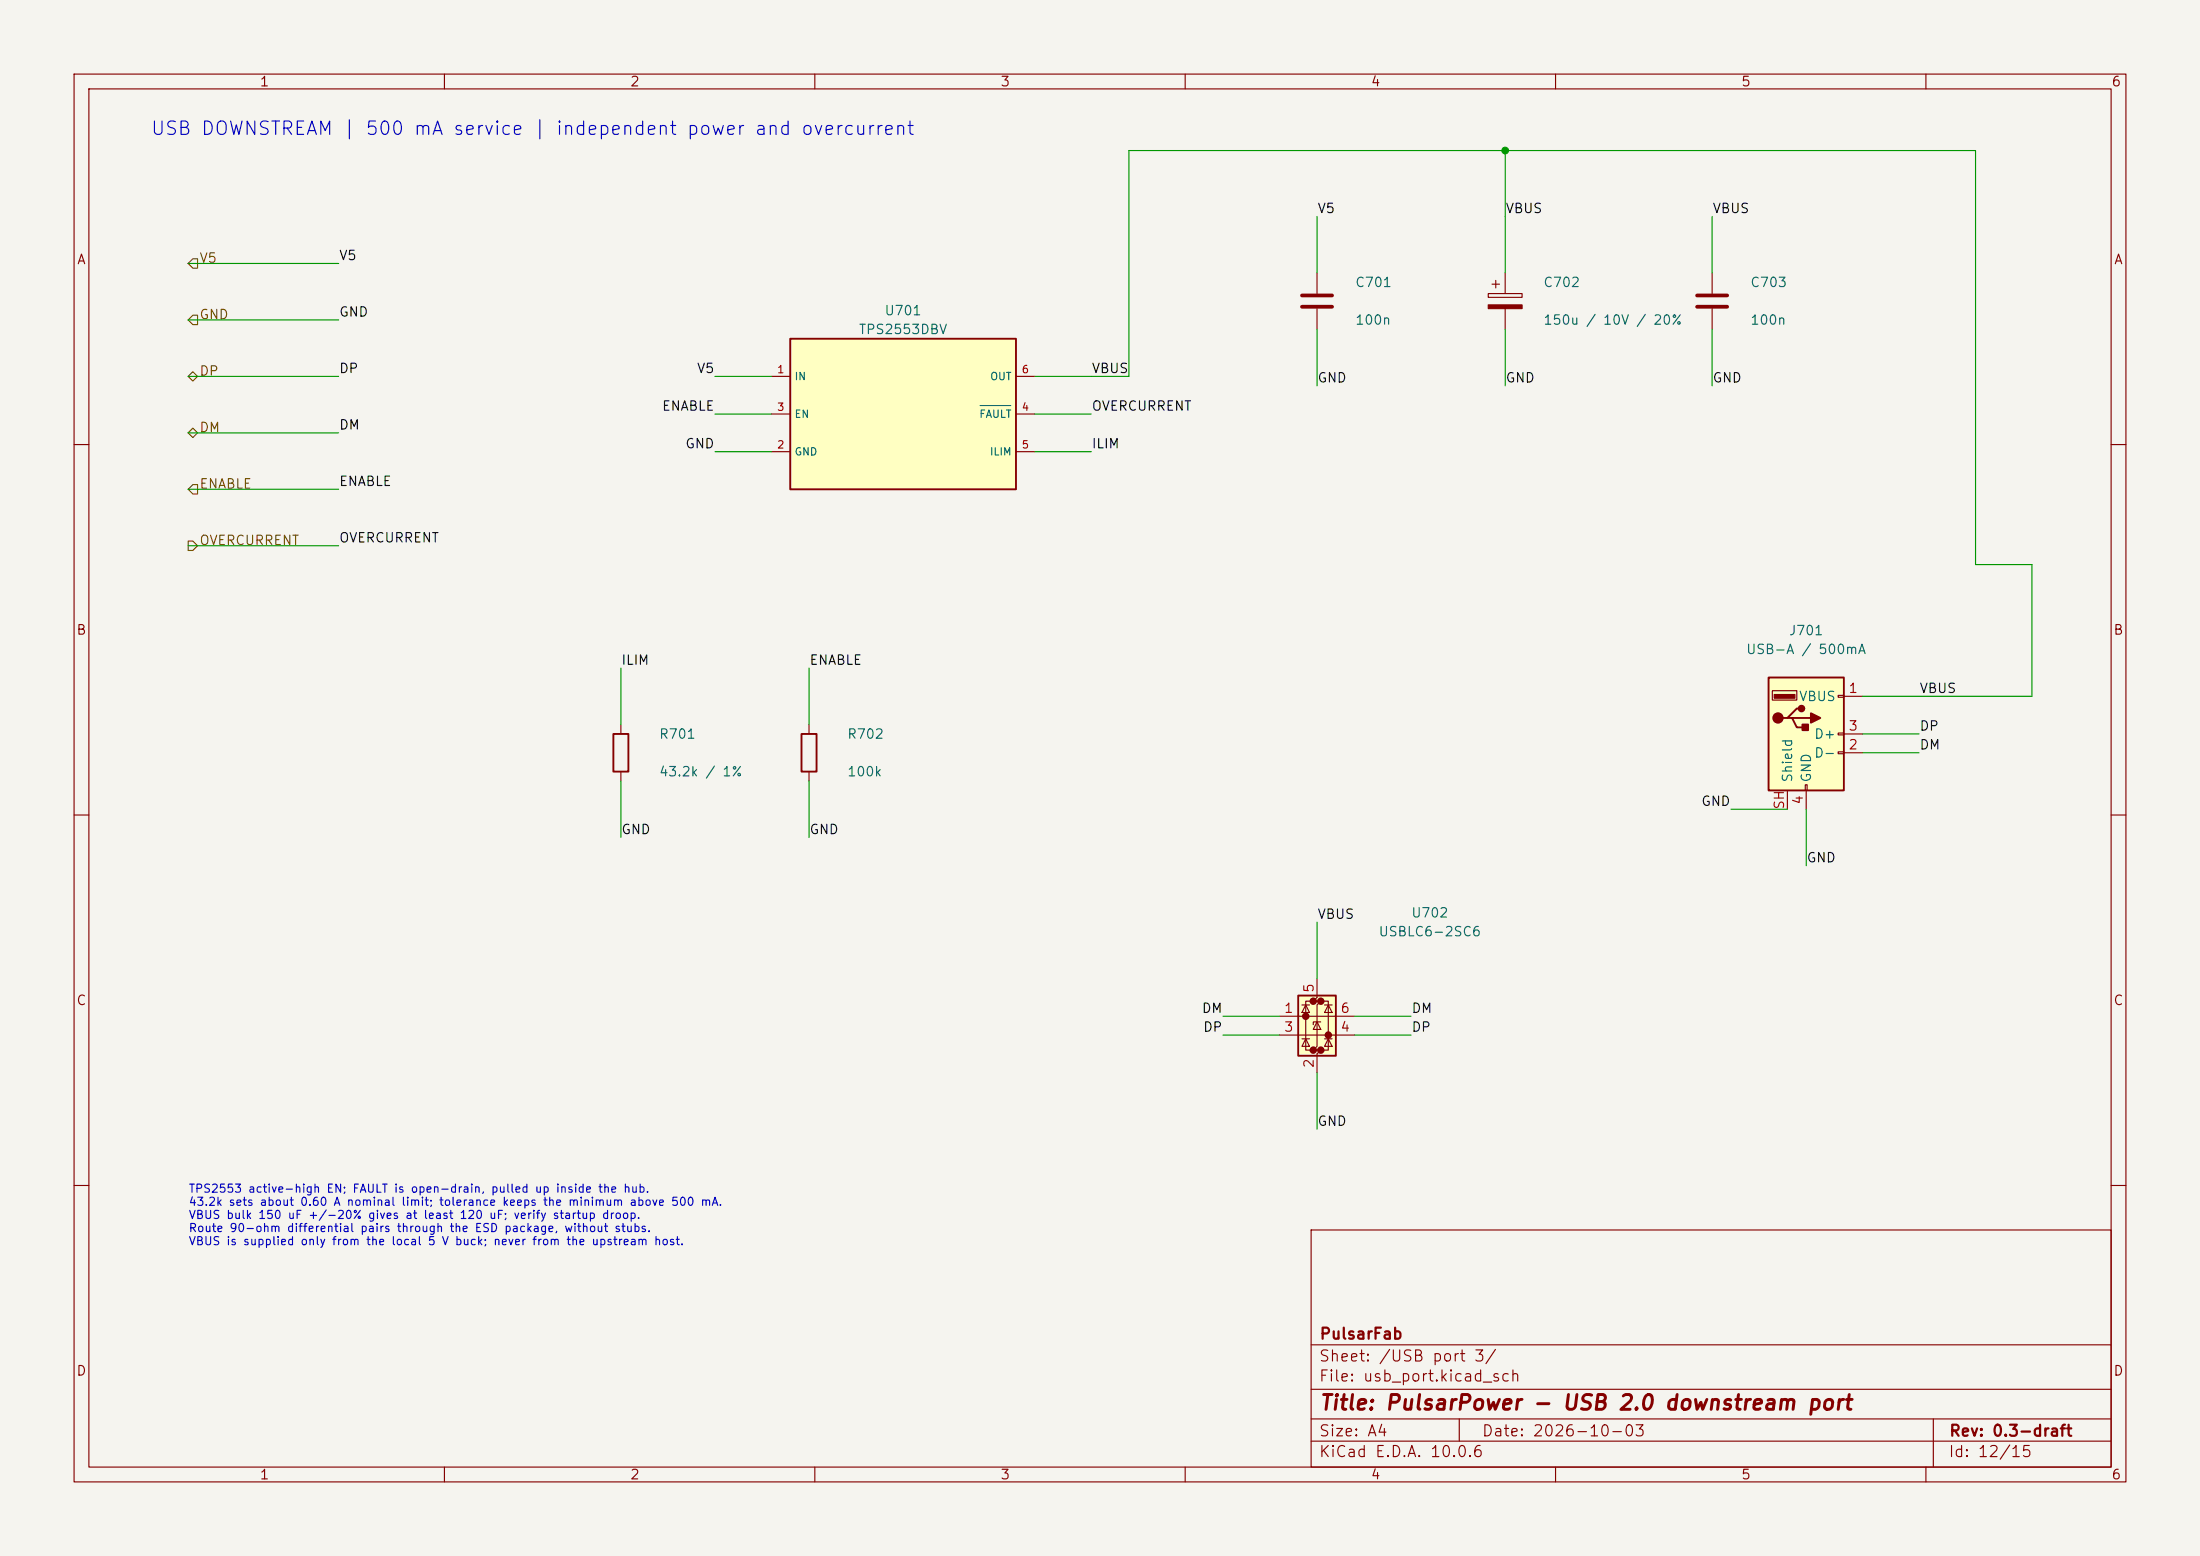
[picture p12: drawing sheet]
<svg xmlns="http://www.w3.org/2000/svg" width="297mm" height="210mm" viewBox="0 0 297 210" stroke-linecap="round" stroke-linejoin="round" font-family="sans-serif">
<path d="M0 0h297v210h-297z" fill="#f5f4ef" stroke="#f5f4ef" stroke-width=".14"/>
<g fill="none" stroke="#840000" stroke-width=".15">
<path d="M10 10h277v190h-277zM12 12h273v186h-273zM60 10v2M110 10v2M160 10v2M210 10v2M260 10v2M10 60h2M285 60h2M10 110h2M285 110h2M10 160h2"/>
<path d="M177 166h108v32h-108zM285 160h2M60 198v2M110 198v2M160 198v2M177 194.5h108M177 191.5h108M177 187.5h108M177 181.5h108M197 191.5v3M210 198v2M260 198v2"/>
<path d="M261 191.5v6.5"/>
</g>
<path d="M106.7 45.7h30.5v20.3h-30.5z" fill="#ffffc2"/>
<path d="M106.7 45.7h30.5v20.3h-30.5z" fill="none" stroke="#840000" stroke-width=".25"/>
<g fill="none" stroke="#840000" stroke-width=".15">
<path d="M177.8 36.8v2.8M200.9 39.6h4.6v.5h-4.6zM201.4 38.4h1M201.9 37.8v1.1M203.2 36.8v2.8M104.1 50.8h2.6M104.1 55.9h2.6M137.2 50.8h2.5M137.2 55.9h2.5M177.8 41.7v2.8M203.2 41.7v2.8M104.1 61h2.6"/>
<path d="M137.2 61h2.5"/>
</g>
<path d="M132.3 54.7h4.2" fill="none" stroke="#006464" stroke-width=".15"/>
<path d="M200.9 41.1h4.6v.6h-4.6z" fill="#840000" stroke="#840000" stroke-width=".15"/>
<path d="M175.8 39.9h4M175.8 41.4h4" fill="none" stroke="#840000" stroke-width=".51"/>
<path d="M175.3 134.4h5v8.1h-5z" fill="#ffffc2"/>
<g fill="#840000" stroke="#840000" stroke-width=".51">
<circle cx="176.3" cy="137.2" r=".25"/>
<circle cx="177.3" cy="135.1" r=".25"/>
<circle cx="177.3" cy="141.7" r=".25"/>
<circle cx="178.3" cy="135.1" r=".25"/>
<circle cx="178.3" cy="141.7" r=".25"/>
<circle cx="179.3" cy="139.7" r=".25"/>
</g>
<g fill="none" stroke="#840000" stroke-width=".15">
<path d="M172.7 137.2h10.2M172.7 139.7h10.2M175.8 135.6h1M176.3 135.6l.5 1.1h-1zM177.3 135.1h-1v6.6h1M177.8 132.1v2.5l-.5 .5h1l-.5 .5v5.6l-.5 .5h1l-.5 .5v2.6M177.8 137.9l.5 1h-1zM178.3 137.9h-1v.4M178.3 135.1h1v6.6h-1M178.8 135.6h1M179.3 135.6l.5 1.1h-1zM175.8 140.2h1"/>
<path d="M176.3 140.2l.5 1h-1zM178.8 140.2h1M179.3 140.2l.5 1h-1z"/>
</g>
<path d="M175.3 134.4h5v8.1h-5z" fill="none" stroke="#840000" stroke-width=".25"/>
<path d="M238.8 91.4h10.1v15.3h-10.1z" fill="#ffffc2"/>
<path d="M82.8 99.1h2v5h-2zM108.2 99.1h2v5h-2zM238.8 91.4h10.1v15.3h-10.1zM241.3 96.9h.6l.7 1.3h1.2M241.9 96.9h2.6M243.2 95.6h-.6l-1.3 1.3h-.6" fill="none" stroke="#840000" stroke-width=".25"/>
<g fill="#840000" stroke="#840000" stroke-width=".25">
<path d="M243.3 97.8h.8v.8h-.8z"/>
<path d="M244.5 96.3l1.2 .6-1.2 .6z"/>
<circle cx="240" cy="96.9" r=".63"/>
<circle cx="243.2" cy="95.6" r=".38"/>
</g>
<path d="M239.5 93.7h2.8v.5h-2.8z" fill="#840000" stroke="#840000" stroke-width=".15"/>
<g fill="none" stroke="#840000" stroke-width=".15">
<path d="M231.1 36.8v2.8M231.1 41.7v2.8M83.8 97.8v1.3M109.2 97.8v1.3M239.3 93.2h3.3v1.3h-3.3zM248.2 93.9h.7v.2h-.7zM248.2 98.9h.7v.3h-.7zM248.9 94h2.6M248.9 99.1h2.6M83.8 104.1v1.3M109.2 104.1v1.3M241.3 106.7v2.5"/>
<path d="M243.7 105.9h.3v.8h-.3zM243.8 106.7v2.5M248.2 101.5h.7v.2h-.7zM248.9 101.6h2.6"/>
</g>
<path d="M229.1 39.9h4.1M229.1 41.4h4.1" fill="none" stroke="#840000" stroke-width=".51"/>
<path d="M25.4 35.6l.6-.7h.7v1.3h-.7zM25.4 50.8l.6-.6 .7 .6-.7 .6zM25.4 58.4l.6-.6 .7 .6-.7 .7zM26 42.5h.7v1.3h-.7l-.6-.6zM25.4 73h.6l.7 .7-.7 .6h-.6zM26 65.4h.7v1.3h-.7l-.6-.7z" fill="none" stroke="#725600" stroke-width=".15"/>
<g fill="none" stroke="#009600" stroke-width=".15">
<path d="M25.4 35.6h20.3M177.8 29.2v7.6M203.2 20.3v16.5M231.1 29.2v7.6M25.4 50.8h20.3M25.4 43.2h20.3M25.4 58.4h20.3M96.5 50.8h7.6M96.5 55.9h7.6M139.7 50.8h12.7v-30.5h114.3v55.9h7.6v17.8h-22.8M139.7 55.9h7.6M177.8 44.5v7.6"/>
<path d="M203.2 44.5v7.6M231.1 44.5v7.6M25.4 66h20.3M25.4 73.7h20.3M96.5 61h7.6M139.7 61h7.6M83.8 90.2v7.6M109.2 90.2v7.6M251.5 99.1h7.6M83.8 105.4v7.6M109.2 105.4v7.6M233.7 109.2h7.6"/>
<path d="M243.8 109.2v7.6M251.5 101.6h7.6M165.1 139.7h7.6M165.1 137.2h7.6M177.8 124.5v7.6M182.9 139.7h7.6M182.9 137.2h7.6M177.8 144.8v7.6"/>
</g>
<circle cx="203.2" cy="20.3" r=".46" fill="#009600" stroke="#009600" stroke-width=".14"/>
<text font-size="2" fill="#840000" x="178" y="190.8">Title: PulsarPower - USB 2.0 downstream port</text>
<text font-size="1.8" fill="#0000c2" x="20.2" y="18.7">USB DOWNSTREAM | 500 mA service | independent power and overcurrent</text>
<g font-size="1.5" fill="#840000">
<text x="178" y="184.1">Sheet: /USB port 3/</text>
<text x="178" y="181.1">PulsarFab</text>
<text x="178" y="186.8">File: usb_port.kicad_sch</text>
<text x="178" y="197">KiCad E.D.A. 10.0.6</text>
<text x="178" y="194.2">Size: A4</text>
<text x="200" y="194.2">Date: 2026-10-03</text>
<text x="263" y="197">Id: 12/15</text>
<text x="263" y="194.2">Rev: 0.3-draft</text>
</g>
<g font-size="1.3" fill="#840000">
<text x="35" y="12">1</text>
<text x="85" y="12">2</text>
<text x="135" y="12">3</text>
<text x="185" y="12">4</text>
<text x="235" y="12">5</text>
<text x="285" y="12">6</text>
<text x="10.3" y="36">A</text>
<text x="285.3" y="36">A</text>
<text x="10.2" y="86">B</text>
<text x="285.2" y="86">B</text>
<text x="10.2" y="136">C</text>
<text x="285.2" y="136">C</text>
<text x="10.2" y="186">D</text>
<text x="285.2" y="186">D</text>
<text x="35" y="200">1</text>
<text x="85" y="200">2</text>
<text x="135" y="200">3</text>
<text x="185" y="200">4</text>
<text x="235" y="200">5</text>
<text x="285" y="200">6</text>
</g>
<g font-size="1.3" fill="#0f0f0f">
<text x="177.8" y="29.1">V5</text>
<text x="203.2" y="29.1">VBUS</text>
<text x="231.1" y="29.1">VBUS</text>
<text x="45.7" y="35.4">V5</text>
<text x="45.7" y="43.1">GND</text>
<text x="45.7" y="50.7">DP</text>
<text x="94" y="50.7">V5</text>
<text x="147.3" y="50.7">VBUS</text>
<text x="177.8" y="51.9">GND</text>
<text x="203.2" y="51.9">GND</text>
<text x="231.1" y="51.9">GND</text>
<text x="45.7" y="58.3">DM</text>
<text x="89.3" y="55.8">ENABLE</text>
<text x="147.3" y="55.8">OVERCURRENT</text>
<text x="45.7" y="65.9">ENABLE</text>
<text x="92.4" y="60.8">GND</text>
<text x="147.3" y="60.8">ILIM</text>
<text x="45.7" y="73.5">OVERCURRENT</text>
<text x="83.8" y="90">ILIM</text>
<text x="109.2" y="90">ENABLE</text>
<text x="259.1" y="93.9">VBUS</text>
<text x="259.1" y="98.9">DP</text>
<text x="259.1" y="101.5">DM</text>
<text x="83.8" y="112.9">GND</text>
<text x="109.2" y="112.9">GND</text>
<text x="229.6" y="109.1">GND</text>
<text x="243.8" y="116.7">GND</text>
<text x="177.8" y="124.3">VBUS</text>
<text x="162.2" y="137">DM</text>
<text x="190.5" y="137">DM</text>
<text x="162.3" y="139.6">DP</text>
<text x="190.5" y="139.6">DP</text>
<text x="177.8" y="152.3">GND</text>
</g>
<g font-size="1.3" fill="#725600">
<text x="26.8" y="35.8">V5</text>
<text x="26.8" y="43.4">GND</text>
<text x="26.8" y="51">DP</text>
<text x="26.8" y="58.6">DM</text>
<text x="26.8" y="66.3">ENABLE</text>
<text x="26.8" y="73.9">OVERCURRENT</text>
</g>
<g font-size="1.3" fill="#006464">
<text x="182.9" y="39.1">C701</text>
<text x="208.3" y="39.1">C702</text>
<text x="236.2" y="39.1">C703</text>
<text x="115.8" y="45.4">TPS2553DBV</text>
<text x="119.3" y="42.9">U701</text>
<text x="182.9" y="44.1">100n</text>
<text x="208.3" y="44.1">150u / 10V / 20%</text>
<text x="236.2" y="44.1">100n</text>
<text x="235.6" y="88.6">USB-A / 500mA</text>
<text x="241.4" y="86.1">J701</text>
<text x="242.8" y="94.9">VBUS</text>
<text x="88.9" y="100">R701</text>
<text x="114.3" y="100">R702</text>
<text x="244.8" y="100">D+</text>
<text x="88.9" y="105.1">43.2k / 1%</text>
<text x="114.3" y="105.1">100k</text>
<text x="242.3" y="105.7" transform="rotate(-90 242.3 105.7)">Shield</text>
<text x="244.8" y="105.7" transform="rotate(-90 244.8 105.7)">GND</text>
<text x="244.8" y="102.6">D-</text>
<text x="190.4" y="124.2">U702</text>
<text x="186" y="126.7">USBLC6-2SC6</text>
</g>
<g font-size="1.3" fill="#a90000">
<text x="249.5" y="93.8">1</text>
<text x="249.5" y="101.5">2</text>
<text x="249.5" y="98.9">3</text>
<text x="241.2" y="109.3" transform="rotate(-90 241.2 109.3)">SH</text>
<text x="243.7" y="108.7" transform="rotate(-90 243.7 108.7)">4</text>
<text x="173.3" y="137">1</text>
<text x="177.7" y="134.1" transform="rotate(-90 177.7 134.1)">5</text>
<text x="180.9" y="137">6</text>
<text x="173.3" y="139.6">3</text>
<text x="180.9" y="139.6">4</text>
<text x="177.7" y="144.2" transform="rotate(-90 177.7 144.2)">2</text>
</g>
<g font-size="1.1" fill="#0000c2">
<text x="25.4" y="161.2">TPS2553 active-high EN; FAULT is open-drain, pulled up inside the hub.</text>
<text x="25.4" y="163">43.2k sets about 0.60 A nominal limit; tolerance keeps the minimum above 500 mA.</text>
<text x="25.4" y="164.8">VBUS bulk 150 uF +/-20% gives at least 120 uF; verify startup droop.</text>
<text x="25.4" y="166.6">Route 90-ohm differential pairs through the ESD package, without stubs.</text>
<text x="25.4" y="168.3">VBUS is supplied only from the local 5 V buck; never from the upstream host.</text>
</g>
<g font-size="1" fill="#a90000">
<text x="104.8" y="50.6">1</text>
<text x="137.9" y="50.6">6</text>
<text x="104.8" y="55.7">3</text>
<text x="137.9" y="55.7">4</text>
<text x="104.8" y="60.8">2</text>
<text x="137.9" y="60.8">5</text>
</g>
<g font-size="1" fill="#006464">
<text x="107.2" y="51.6">IN</text>
<text x="133.6" y="51.6">OUT</text>
<text x="107.2" y="56.6">EN</text>
<text x="132.1" y="56.6">FAULT</text>
<text x="107.2" y="61.7">GND</text>
<text x="133.5" y="61.7">ILIM</text>
</g>
</svg>
